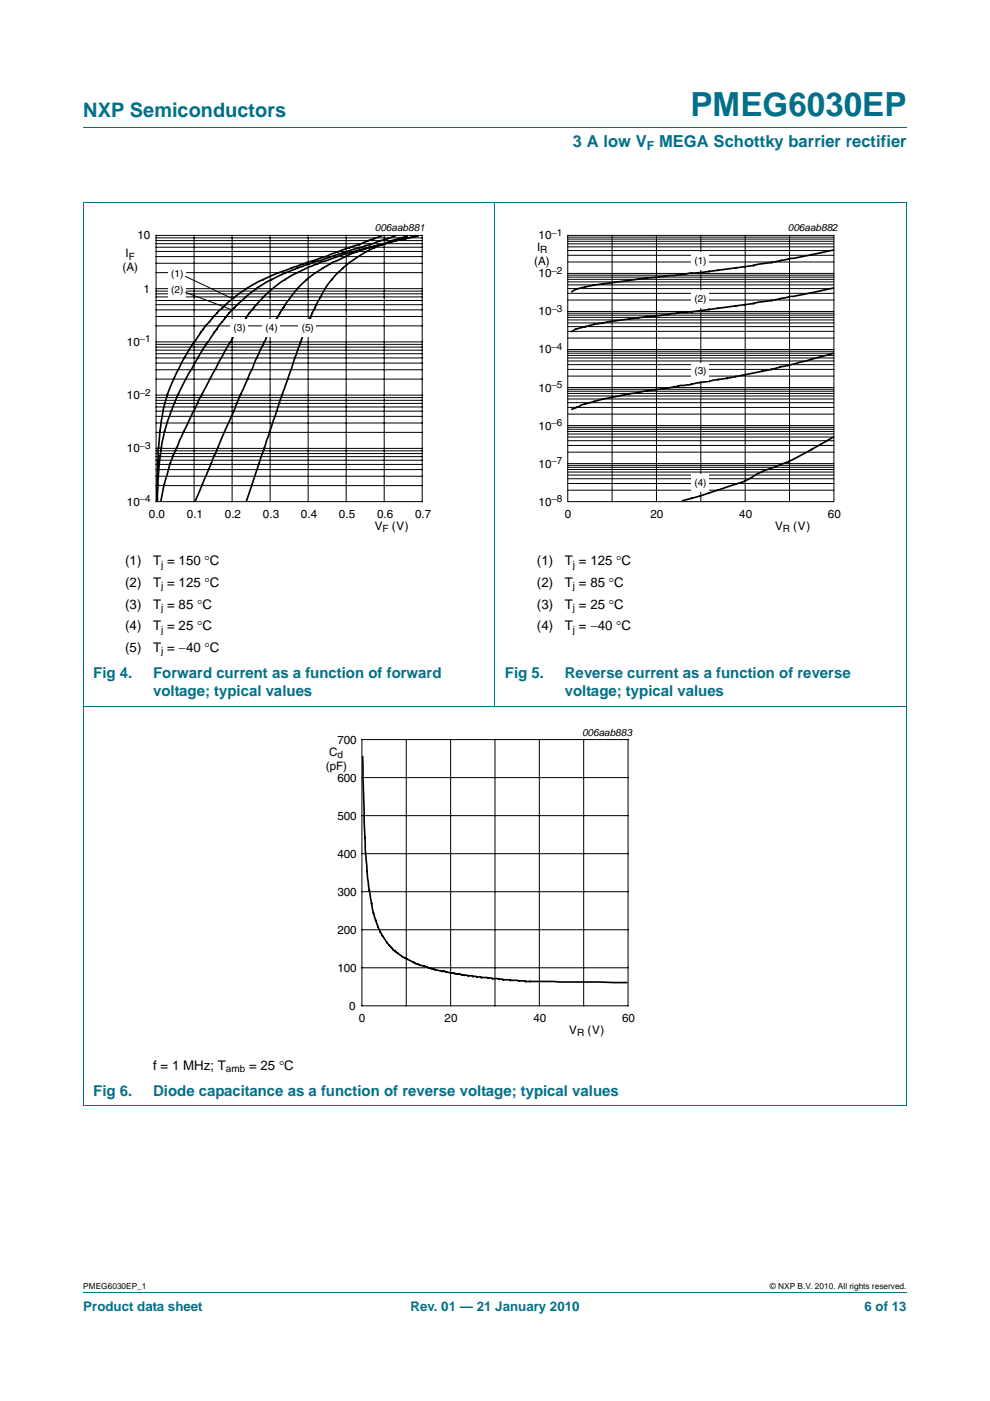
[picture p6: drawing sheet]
<svg xmlns="http://www.w3.org/2000/svg" width="210mm" height="297mm" viewBox="0 0 210 297" stroke-linecap="round" stroke-linejoin="round" font-family="sans-serif">
<path d="M17.7 27h174.6M17.6 42.9h174.7M17.7 42.9v191.5M105 42.8v107M192.3 42.9v191.5M17.6 149.8h174.7M17.6 234.4h174.7M17.7 273.9h174.6" fill="none" stroke="#00708a" stroke-width=".21"/>
<path d="M20.4 47.1h81.9v66.3h-81.9z" fill="none" stroke="#fff" stroke-width=".21"/>
<g fill="none" stroke="#000" stroke-width=".21">
<path d="M33.1 49.9h56.5v56.5h-56.5zM33.1 57.8h56.5M33.1 55.8h56.5M33.1 54.4h56.5M33.1 53.3h56.5M33.1 52.4h56.5M33.1 51.7h56.5M33.1 51h56.5M33.1 50.4h56.5M41.2 49.9v56.5M49.2 49.9v56.5M57.3 49.9v56.5"/>
<path d="M65.4 49.9v56.5M73.4 49.9v56.5M81.5 49.9v56.5M33.1 78.4h56.5M33.1 77h56.5M33.1 75.9h56.5M33.1 75h56.5M33.1 74.2h56.5M33.1 73.6h56.5M33.1 73h56.5M33.1 72.5h56.5M33.1 69.1h56.5"/>
<path d="M33.1 67.1h56.5M33.1 65.7h56.5M33.1 64.6h56.5M33.1 63.7h56.5M33.1 63h56.5M33.1 62.3h56.5M33.1 61.7h56.5M33.1 61.2h56.5M33.1 99.6h56.5M33.1 98.5h56.5M33.1 97.6h56.5M33.1 96.8h56.5"/>
<path d="M33.1 96.2h56.5M33.1 95.6h56.5M33.1 95.1h56.5M33.1 91.7h56.5M33.1 89.7h56.5M33.1 88.3h56.5M33.1 87.2h56.5M33.1 86.3h56.5M33.1 85.5h56.5M33.1 84.9h56.5M33.1 84.3h56.5M33.1 83.8h56.5"/>
<path d="M33.1 80.4h56.5M33.1 103h56.5M33.1 101h56.5"/>
</g>
<path d="M80.9 50.1l-11.5 4.2a124.1 124.1 0 0 0-14.5 5.4l-1.8 1a36.2 36.2 0 0 0-5.6 4.2 49.4 49.4 0 0 0-6.7 8.1 41.3 41.3 0 0 0-6.3 14.5 93.7 93.7 0 0 0-1.2 14.1v4.5M83.8 50.1l-7.5 2.4a162.6 162.6 0 0 0-17.2 6 34.8 34.8 0 0 0-12.7 10.5l-.2 .4a89.8 89.8 0 0 0-9.5 16.7 46.3 46.3 0 0 0-3.2 17.6l-.1 2.4M86.4 50.1a39.9 39.9 0 0 0-10.7 4.4 22.1 22.1 0 0 0-8.6 10.2l-2 4.3-2.7 7.2-10.1 29.9M88.3 50.1l-5.9 1.4a86.6 86.6 0 0 0-13.3 3.8l-1.5 .5a29.4 29.4 0 0 0-15.4 11.7l-1.3 1.5-1.1 2a192.7 192.7 0 0 0-13.8 27.7l-1.4 5-.5 2.4M88.6 50.1l-5 1-2.6 .7a36.4 36.4 0 0 0-9.6 3.5 24.9 24.9 0 0 0-12 11.1l-2.4 4.1-2.7 5.7-12.8 29.9" fill="none" stroke="#000" stroke-width=".35"/>
<g fill="#fff">
<path d="M35.6 56.3h3.8v3.7h-3.8z"/>
<path d="M35.6 59.7h3.8v3.7h-3.8z"/>
</g>
<path d="M39.3 58.6l10.1 4.8M39.3 62l10 3.7" fill="none" stroke="#000" stroke-width=".21"/>
<g fill="#fff">
<path d="M48.8 67.7h3.8v3.7h-3.8z"/>
<path d="M55.5 67.7h3.9v3.7h-3.9z"/>
<path d="M63.2 67.7h3.8v3.7h-3.8z"/>
</g>
<path d="M107.7 47.1h81.9v66.3h-81.9z" fill="none" stroke="#fff" stroke-width=".21"/>
<path d="M120.4 49.9v56.5M129.8 49.9v56.5M139.2 49.9v56.5M148.6 49.9v56.5M158.1 49.9v56.5M167.5 49.9v56.5M176.9 49.9v56.5" fill="none" stroke="#000" stroke-width=".21"/>
<g fill="#fff" stroke="#000" stroke-width=".21">
<path d="M120.4 106.4h56.5z"/>
<path d="M120.4 103.9h56.5z"/>
<path d="M120.4 102.5h56.5z"/>
<path d="M120.4 101.5h56.5z"/>
<path d="M120.4 100.7h56.5z"/>
<path d="M120.4 100.1h56.5z"/>
<path d="M120.4 99.5h56.5z"/>
<path d="M120.4 99.1h56.5z"/>
<path d="M120.4 98.7h56.5z"/>
<path d="M120.4 98.3h56.5z"/>
<path d="M120.4 95.9h56.5z"/>
<path d="M120.4 94.4h56.5z"/>
<path d="M120.4 93.4h56.5z"/>
<path d="M120.4 92.7h56.5z"/>
<path d="M120.4 92h56.5z"/>
<path d="M120.4 91.5h56.5z"/>
<path d="M120.4 91h56.5z"/>
<path d="M120.4 90.6h56.5z"/>
<path d="M120.4 90.2h56.5z"/>
<path d="M120.4 87.8h56.5z"/>
<path d="M120.4 86.4h56.5z"/>
<path d="M120.4 85.4h56.5z"/>
<path d="M120.4 84.6h56.5z"/>
<path d="M120.4 84h56.5z"/>
<path d="M120.4 83.4h56.5z"/>
<path d="M120.4 82.9h56.5z"/>
<path d="M120.4 82.5h56.5z"/>
<path d="M120.4 82.2h56.5z"/>
<path d="M120.4 79.7h56.5z"/>
<path d="M120.4 78.3h56.5z"/>
<path d="M120.4 77.3h56.5z"/>
<path d="M120.4 76.5h56.5z"/>
<path d="M120.4 75.9h56.5z"/>
<path d="M120.4 75.4h56.5z"/>
<path d="M120.4 74.9h56.5z"/>
<path d="M120.4 74.5h56.5z"/>
<path d="M120.4 74.1h56.5z"/>
<path d="M120.4 71.7h56.5z"/>
<path d="M120.4 70.3h56.5z"/>
<path d="M120.4 69.2h56.5z"/>
<path d="M120.4 68.5h56.5z"/>
<path d="M120.4 67.8h56.5z"/>
<path d="M120.4 67.3h56.5z"/>
<path d="M120.4 66.8h56.5z"/>
<path d="M120.4 66.4h56.5z"/>
<path d="M120.4 66h56.5z"/>
<path d="M120.4 63.6h56.5z"/>
<path d="M120.4 62.2h56.5z"/>
<path d="M120.4 61.2h56.5z"/>
<path d="M120.4 60.4h56.5z"/>
<path d="M120.4 59.8h56.5z"/>
<path d="M120.4 59.2h56.5z"/>
<path d="M120.4 58.8h56.5z"/>
<path d="M120.4 58.3h56.5z"/>
<path d="M120.4 58h56.5z"/>
<path d="M120.4 55.5h56.5z"/>
<path d="M120.4 54.1h56.5z"/>
<path d="M120.4 53.1h56.5z"/>
<path d="M120.4 52.3h56.5z"/>
<path d="M120.4 51.7h56.5z"/>
<path d="M120.4 51.2h56.5z"/>
<path d="M120.4 50.7h56.5z"/>
<path d="M120.4 50.3h56.5z"/>
<path d="M120.4 49.9h56.5z"/>
</g>
<path d="M176.7 53l-9.4 1.9a246.4 246.4 0 0 1-22.8 3.3l-.3 .1a178.4 178.4 0 0 0-21.1 2.8l-.9 .2-.9 .5M176.7 61.1l-9.4 1.9a290.7 290.7 0 0 1-24.8 3.5l-7.1 .9a71.9 71.9 0 0 0-11.3 1.9l-1.9 .5-.9 .5M176.7 74.9l-4.6 1.3a198.1 198.1 0 0 1-24.4 5l-1.5 .4-2 .1-.8 .3a140.7 140.7 0 0 0-19.8 3.8l-2.3 1M176.7 92.7l-4.6 2.6a52 52 0 0 1-10.4 4.7l-2.1 1.1a36.1 36.1 0 0 1-7.3 2.8l-3.8 1.2-3.7 1.1" fill="none" stroke="#000" stroke-width=".35"/>
<g fill="#fff">
<path d="M146.5 53.6h3.8v3.6h-3.8z"/>
<path d="M146.5 61.6h3.8v3.6h-3.8z"/>
<path d="M146.5 77h3.8v3.7h-3.8z"/>
<path d="M146.5 100.6h3.8v3.6h-3.8z"/>
</g>
<path d="M76.8 156.8h56.4v56.5h-56.4zM86.2 156.8v56.5M95.6 156.8v56.5M105 156.8v56.5M114.4 156.8v56.5M123.8 156.8v56.5M76.8 164.9h56.4M76.8 172.9h56.4M76.8 181h56.4M76.8 189.1h56.4M76.8 197.1h56.4M76.8 205.2h56.4" fill="none" stroke="#000" stroke-width=".21"/>
<path d="M64.1 154h81.8v66.3h-81.8z" fill="none" stroke="#fff" stroke-width=".21"/>
<path d="M76.9 160.4l.3 9.3a143.4 143.4 0 0 0 1.4 20.7 18.5 18.5 0 0 0 4.8 11l1 .7a25 25 0 0 0 10.3 4l3.7 .7 3.7 .5h1.2l3.5 .4 3 .1 1.7 .3 21.4 .2" fill="none" stroke="#000" stroke-width=".35"/>
<text font-size="7" fill="#00708a" x="146.5" y="24.6">PMEG6030EP</text>
<text font-size="4.2" fill="#00708a" x="17.7" y="24.9">NXP Semiconductors</text>
<g font-size="3.5" fill="#00708a">
<text x="121.5" y="31.1">3 A low V</text>
<text x="139.8" y="31.1">MEGA Schottky barrier rectifier</text>
</g>
<g font-size="3.2" fill="#00708a">
<text x="19.8" y="143.7">Fig 4.</text>
<text x="32.5" y="143.7">Forward current as a function of forward</text>
<text x="107.1" y="143.7">Fig 5.</text>
<text x="119.8" y="143.7">Reverse current as a function of reverse</text>
<text x="32.5" y="147.6">voltage; typical values</text>
<text x="119.8" y="147.6">voltage; typical values</text>
<text x="19.8" y="232.3">Fig 6.</text>
<text x="32.5" y="232.3">Diode capacitance as a function of reverse voltage; typical values</text>
</g>
<g font-size="2.8">
<text x="26.6" y="119.9">(1)</text>
<text x="32.5" y="119.9">T = 150 °C</text>
<text x="113.9" y="119.9">(1)</text>
<text x="119.8" y="119.9">T = 125 °C</text>
<text x="26.6" y="124.5">(2)</text>
<text x="32.5" y="124.5">T = 125 °C</text>
<text x="113.9" y="124.5">(2)</text>
<text x="119.8" y="124.5">T = 85 °C</text>
<text x="26.6" y="129.1">(3)</text>
<text x="32.5" y="129.1">T = 85 °C</text>
<text x="113.9" y="129.1">(3)</text>
<text x="119.8" y="129.1">T = 25 °C</text>
<text x="26.6" y="133.6">(4)</text>
<text x="32.5" y="133.6">T = 25 °C</text>
<text x="113.9" y="133.6">(4)</text>
<text x="119.8" y="133.6">T = −40 °C</text>
<text x="26.6" y="138.2">(5)</text>
<text x="32.5" y="138.2">T = −40 °C</text>
<text x="32.5" y="226.8">f = 1 MHz; T</text>
<text x="52.8" y="226.8">= 25 °C</text>
</g>
<g font-size="2.8" fill="#00708a">
<text x="17.7" y="277.9">Product data sheet</text>
<text x="87.1" y="277.9">Rev. 01 — 21 January 2010</text>
<text x="183.4" y="277.9">6 of 13</text>
</g>
<text font-size="2.6" fill="#00708a" x="137.2" y="31.7">F</text>
<g font-size="2.5">
<text x="29.2" y="50.8">10</text>
<text x="113.9" y="53.2">I</text>
<text x="114.2" y="50.8">10</text>
<text x="26" y="57.5">(A)</text>
<text x="26.7" y="54.5">I</text>
<text x="113.3" y="56.2">(A)</text>
<text x="114.2" y="58.8">10</text>
<text x="30.4" y="62">1</text>
<text x="114.2" y="66.9">10</text>
<text x="26.9" y="73.3">10</text>
<text x="114.2" y="74.9">10</text>
<text x="114.2" y="83">10</text>
<text x="26.9" y="84.6">10</text>
<text x="26.9" y="95.9">10</text>
<text x="114.2" y="91.1">10</text>
<text x="114.2" y="99.1">10</text>
<text x="26.9" y="107.2">10</text>
<text x="114.2" y="107.2">10</text>
<text x="31.6" y="109.7">0.0</text>
<text x="39.6" y="109.7">0.1</text>
<text x="47.7" y="109.7">0.2</text>
<text x="55.8" y="109.7">0.3</text>
<text x="63.8" y="109.7">0.4</text>
<text x="71.9" y="109.7">0.5</text>
<text x="79.5" y="112.3">V</text>
<text x="80" y="109.7">0.6</text>
<text x="83.1" y="112.3">(V)</text>
<text x="88" y="109.7">0.7</text>
<text x="119.8" y="109.7">0</text>
<text x="138" y="109.7">20</text>
<text x="156.8" y="109.7">40</text>
<text x="164.4" y="112.3">V</text>
<text x="168.3" y="112.3">(V)</text>
<text x="175.6" y="109.7">60</text>
<text x="69.8" y="160.2">C</text>
<text x="71.6" y="157.7">700</text>
<text x="69.1" y="163.2">(pF)</text>
<text x="71.6" y="165.7">600</text>
<text x="71.6" y="173.8">500</text>
<text x="71.6" y="181.8">400</text>
<text x="71.6" y="189.9">300</text>
<text x="71.6" y="198">200</text>
<text x="71.6" y="206">100</text>
<text x="74.1" y="214.1">0</text>
<text x="76.1" y="216.6">0</text>
<text x="94.3" y="216.6">20</text>
<text x="113.1" y="216.6">40</text>
<text x="120.7" y="219.2">V</text>
<text x="124.6" y="219.2">(V)</text>
<text x="131.9" y="216.6">60</text>
</g>
<g font-size="2.1">
<text x="79.5" y="49.1">006aab881</text>
<text x="114.6" y="53.7">R</text>
<text x="117" y="50">−1</text>
<text x="167.1" y="49.1">006aab882</text>
<text x="27.3" y="55">F</text>
<text x="36.3" y="58.7">(1)</text>
<text x="117" y="58.1">−2</text>
<text x="147.3" y="56">(1)</text>
<text x="36.3" y="62.1">(2)</text>
<text x="147.3" y="64">(2)</text>
<text x="49.5" y="70.1">(3)</text>
<text x="56.3" y="70.1">(4)</text>
<text x="64" y="70.1">(5)</text>
<text x="117" y="66.1">−3</text>
<text x="29.7" y="72.6">−1</text>
<text x="117" y="74.2">−4</text>
<text x="29.7" y="83.9">−2</text>
<text x="117" y="82.3">−5</text>
<text x="147.3" y="79.4">(3)</text>
<text x="29.7" y="95.2">−3</text>
<text x="117" y="90.3">−6</text>
<text x="117" y="98.4">−7</text>
<text x="29.7" y="106.5">−4</text>
<text x="117" y="106.5">−8</text>
<text x="147.3" y="103">(4)</text>
<text x="81.1" y="112.8">F</text>
<text x="166" y="112.8">R</text>
<text x="34.2" y="120.4">j</text>
<text x="34.2" y="125">j</text>
<text x="121.5" y="120.4">j</text>
<text x="121.5" y="125">j</text>
<text x="34.2" y="129.6">j</text>
<text x="121.5" y="129.6">j</text>
<text x="34.2" y="134.2">j</text>
<text x="121.5" y="134.2">j</text>
<text x="34.2" y="138.7">j</text>
<text x="123.4" y="156">006aab883</text>
<text x="71.6" y="160.7">d</text>
<text x="122.4" y="219.7">R</text>
<text x="47.9" y="227.3">amb</text>
</g>
<g font-size="1.8">
<text x="17.7" y="273.3">PMEG6030EP_1</text>
<text x="163.3" y="273.3">© NXP B.V. 2010. All rights reserved.</text>
</g>
</svg>
